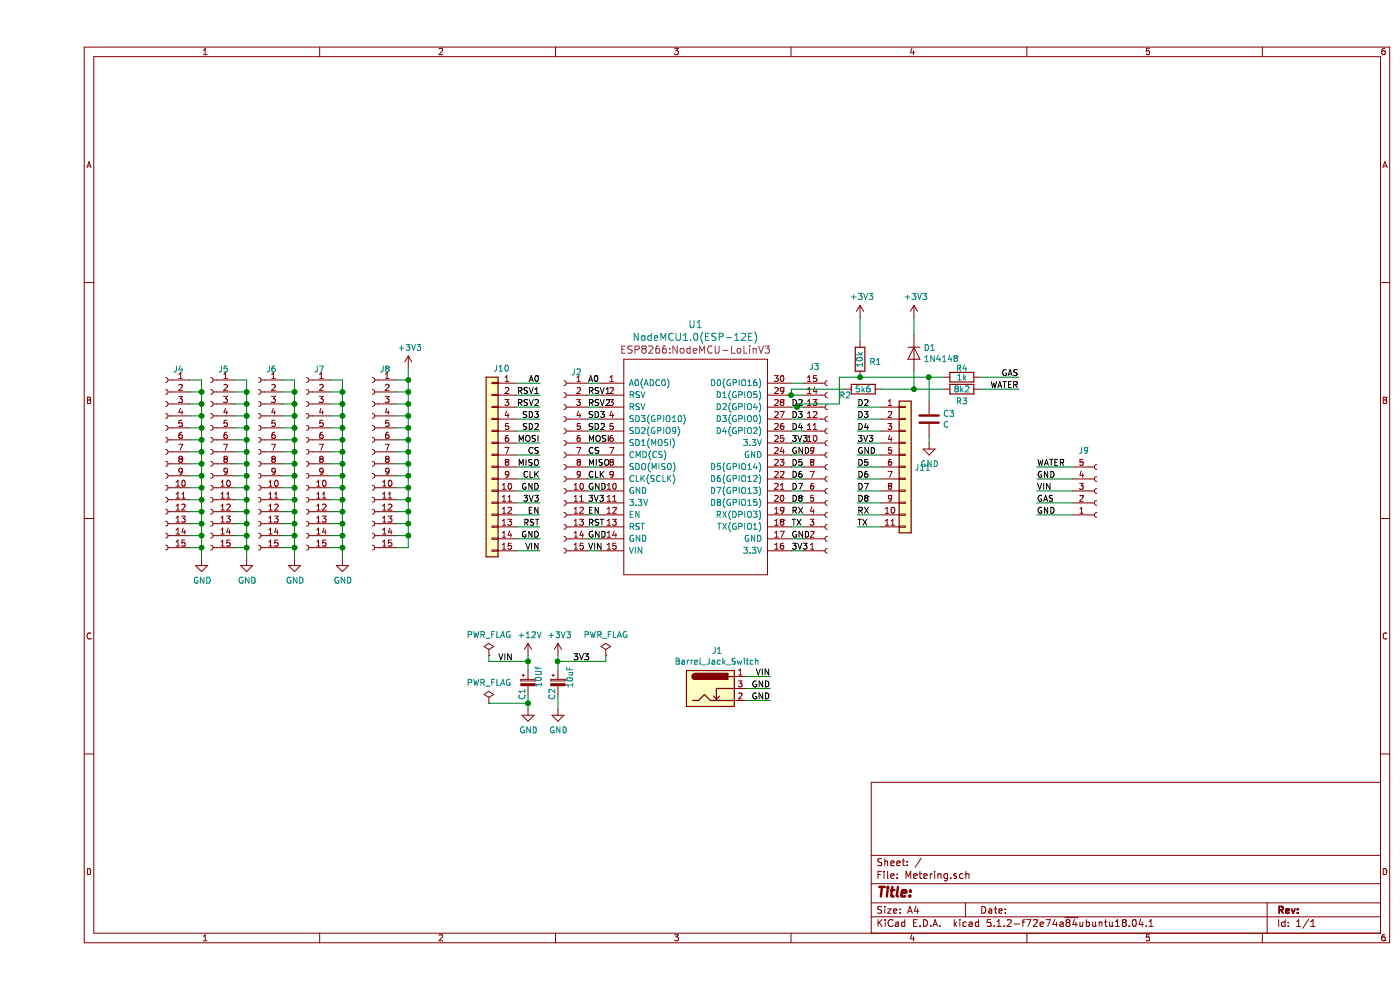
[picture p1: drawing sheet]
EESchema Schematic File Version 4
LIBS:Metering-cache
EELAYER 26 0
EELAYER END
$Descr A4 11693 8268
encoding utf-8
Sheet 1 1
Title ""
Date ""
Rev ""
Comp ""
Comment1 ""
Comment2 ""
Comment3 ""
Comment4 ""
$EndDescr
$Comp
L Metering-rescue:NodeMCU1.0(ESP-12E)-ESP8266 U1
U 1 1
P 5500 3900
F 0 "U1" H 5500 5093 60  0000 C CNN
F 1 "NodeMCU1.0(ESP-12E)" H 5500 4987 60  0000 C CNN
F 2 "ESP8266:NodeMCU-LoLinV3" H 5500 4881 60  0000 C CNN
F 3 "" H 4900 3050 60  0000 C CNN
	1    5500 3900
	1    0    0    -1  
$EndComp
$Comp
L Device:R R2
U 1 1
P 6900 3250
F 0 "R2" V 6950 3100 50  0000 C CNN
F 1 "5k6" V 6900 3250 50  0000 C CNN
F 2 "w_pth_resistors:RC03" V 6830 3250 50  0001 C CNN
F 3 "~" H 6900 3250 50  0001 C CNN
	1    6900 3250
	0    1    1    0   
$EndComp
$Comp
L Device:R R1
U 1 1
P 6875 3000
F 0 "R1" H 6800 3025 50  0000 R CNN
F 1 "10k" V 6875 3075 50  0000 R CNN
F 2 "w_pth_resistors:RC03" V 6805 3000 50  0001 C CNN
F 3 "~" H 6875 3000 50  0001 C CNN
	1    6875 3000
	-1   0    0    1   
$EndComp
$Comp
L power:+3V3 #PWR0101
U 1 1
P 6875 2650
F 0 "#PWR0101" H 6875 2500 50  0001 C CNN
F 1 "+3V3" H 6890 2823 50  0000 C CNN
F 2 "" H 6875 2650 50  0001 C CNN
F 3 "" H 6875 2650 50  0001 C CNN
	1    6875 2650
	1    0    0    -1  
$EndComp
Wire Wire Line
	6875 2850 6875 2650
$Comp
L Diode:1N4148 D1
U 1 1
P 7325 2950
F 0 "D1" V 7279 3029 50  0000 L CNN
F 1 "1N4148" V 7370 3029 50  0000 L CNN
F 2 "Diode_THT:D_DO-35_SOD27_P7.62mm_Horizontal" H 7325 2775 50  0001 C CNN
F 3 "http://www.nxp.com/documents/data_sheet/1N4148_1N4448.pdf" H 7325 2950 50  0001 C CNN
	1    7325 2950
	0    1    1    0   
$EndComp
Wire Wire Line
	7050 3250 7325 3250
Wire Wire Line
	7325 3100 7325 3250
$Comp
L power:+3V3 #PWR0102
U 1 1
P 7325 2650
F 0 "#PWR0102" H 7325 2500 50  0001 C CNN
F 1 "+3V3" H 7340 2823 50  0000 C CNN
F 2 "" H 7325 2650 50  0001 C CNN
F 3 "" H 7325 2650 50  0001 C CNN
	1    7325 2650
	1    0    0    -1  
$EndComp
Wire Wire Line
	7325 2650 7325 2800
Text Label 8200 3150 2    50   ~ 0
GAS
Text Label 8200 3250 2    50   ~ 0
WATER
$Comp
L Connector:Barrel_Jack_Switch J1
U 1 1
P 5625 5750
F 0 "J1" H 5680 6067 50  0000 C CNN
F 1 "Barrel_Jack_Switch" H 5680 5976 50  0000 C CNN
F 2 "w_conn_misc:dc_socket" H 5675 5710 50  0001 C CNN
F 3 "~" H 5675 5710 50  0001 C CNN
	1    5625 5750
	1    0    0    -1  
$EndComp
$Comp
L Connector:Conn_01x15_Female J3
U 1 1
P 6600 3900
F 0 "J3" H 6493 3067 50  0000 C CNN
F 1 "Conn_01x15_Female" V 6493 3066 50  0001 C CNN
F 2 "Connector_PinHeader_2.54mm:PinHeader_1x15_P2.54mm_Vertical" H 6600 3900 50  0001 C CNN
F 3 "~" H 6600 3900 50  0001 C CNN
	1    6600 3900
	1    0    0    1   
$EndComp
Wire Wire Line
	6300 3200 6400 3200
Wire Wire Line
	6300 3500 6400 3500
Wire Wire Line
	6300 3600 6400 3600
Wire Wire Line
	6300 3300 6300 3250
Connection ~ 6300 3300
Wire Wire Line
	6300 3300 6400 3300
Wire Wire Line
	6300 3700 6400 3700
Wire Wire Line
	6300 3800 6400 3800
Wire Wire Line
	6300 3900 6400 3900
Wire Wire Line
	6300 4000 6400 4000
Wire Wire Line
	6300 4100 6400 4100
Wire Wire Line
	6300 4200 6400 4200
Wire Wire Line
	6300 4300 6400 4300
Wire Wire Line
	6300 4400 6400 4400
Wire Wire Line
	6300 4500 6400 4500
Wire Wire Line
	6300 4600 6400 4600
$Comp
L Connector:Conn_01x15_Female J2
U 1 1
P 4400 3900
F 0 "J2" H 4294 4693 50  0000 C CNN
F 1 "Conn_01x15_Female" V 4294 4694 50  0001 C CNN
F 2 "Connector_PinHeader_2.54mm:PinHeader_1x15_P2.54mm_Vertical" H 4400 3900 50  0001 C CNN
F 3 "~" H 4400 3900 50  0001 C CNN
	1    4400 3900
	-1   0    0    -1  
$EndComp
Wire Wire Line
	4600 3200 4700 3200
Wire Wire Line
	4700 3300 4600 3300
Wire Wire Line
	4600 3400 4700 3400
Wire Wire Line
	4700 3500 4600 3500
Wire Wire Line
	4600 3600 4700 3600
Wire Wire Line
	4700 3700 4600 3700
Wire Wire Line
	4600 3800 4700 3800
Wire Wire Line
	4700 3900 4600 3900
Wire Wire Line
	4600 4000 4700 4000
Wire Wire Line
	4700 4100 4600 4100
Wire Wire Line
	4600 4200 4700 4200
Wire Wire Line
	4700 4300 4600 4300
Wire Wire Line
	4600 4400 4700 4400
Wire Wire Line
	4700 4500 4600 4500
Wire Wire Line
	4600 4600 4700 4600
$Comp
L Connector:Conn_01x15_Female J7
U 1 1
P 2250 3875
F 0 "J7" H 2144 4668 50  0000 C CNN
F 1 "Conn_01x15_Female" V 2144 4669 50  0001 C CNN
F 2 "Connector_PinHeader_2.54mm:PinHeader_1x15_P2.54mm_Vertical" H 2250 3875 50  0001 C CNN
F 3 "~" H 2250 3875 50  0001 C CNN
	1    2250 3875
	-1   0    0    -1  
$EndComp
$Comp
L Connector:Conn_01x15_Female J8
U 1 1
P 2800 3875
F 0 "J8" H 2694 4668 50  0000 C CNN
F 1 "Conn_01x15_Female" V 2694 4669 50  0001 C CNN
F 2 "Connector_PinHeader_2.54mm:PinHeader_1x15_P2.54mm_Vertical" H 2800 3875 50  0001 C CNN
F 3 "~" H 2800 3875 50  0001 C CNN
	1    2800 3875
	-1   0    0    -1  
$EndComp
Wire Wire Line
	2450 3175 2550 3175
Wire Wire Line
	2550 3175 2550 3275
Wire Wire Line
	2450 3275 2550 3275
Connection ~ 2550 3275
Wire Wire Line
	2550 3275 2550 3375
Wire Wire Line
	2450 3375 2550 3375
Connection ~ 2550 3375
Wire Wire Line
	2550 3375 2550 3475
Wire Wire Line
	2450 3475 2550 3475
Connection ~ 2550 3475
Wire Wire Line
	2550 3475 2550 3575
Wire Wire Line
	2450 3575 2550 3575
Connection ~ 2550 3575
Wire Wire Line
	2550 3575 2550 3675
Wire Wire Line
	2450 3675 2550 3675
Connection ~ 2550 3675
Wire Wire Line
	2550 3675 2550 3775
Wire Wire Line
	2450 3775 2550 3775
Connection ~ 2550 3775
Wire Wire Line
	2550 3775 2550 3875
Wire Wire Line
	2450 3875 2550 3875
Connection ~ 2550 3875
Wire Wire Line
	2550 3875 2550 3975
Wire Wire Line
	2450 3975 2550 3975
Connection ~ 2550 3975
Wire Wire Line
	2550 3975 2550 4075
Wire Wire Line
	2450 4075 2550 4075
Connection ~ 2550 4075
Wire Wire Line
	2550 4075 2550 4175
Wire Wire Line
	2450 4175 2550 4175
Connection ~ 2550 4175
Wire Wire Line
	2550 4175 2550 4275
Wire Wire Line
	2450 4275 2550 4275
Connection ~ 2550 4275
Wire Wire Line
	2550 4275 2550 4375
Wire Wire Line
	2450 4375 2550 4375
Connection ~ 2550 4375
Wire Wire Line
	2550 4375 2550 4475
Wire Wire Line
	2450 4475 2550 4475
Connection ~ 2550 4475
Wire Wire Line
	2450 4575 2550 4575
Wire Wire Line
	2550 4475 2550 4575
Connection ~ 2550 4575
Wire Wire Line
	2550 4575 2550 4675
Wire Wire Line
	3000 4575 3100 4575
Wire Wire Line
	3100 4575 3100 4475
$Comp
L power:+3V3 #PWR0103
U 1 1
P 3100 3075
F 0 "#PWR0103" H 3100 2925 50  0001 C CNN
F 1 "+3V3" H 3115 3248 50  0000 C CNN
F 2 "" H 3100 3075 50  0001 C CNN
F 3 "" H 3100 3075 50  0001 C CNN
	1    3100 3075
	1    0    0    -1  
$EndComp
$Comp
L power:GND #PWR0104
U 1 1
P 2550 4675
F 0 "#PWR0104" H 2550 4425 50  0001 C CNN
F 1 "GND" H 2555 4502 50  0000 C CNN
F 2 "" H 2550 4675 50  0001 C CNN
F 3 "" H 2550 4675 50  0001 C CNN
	1    2550 4675
	1    0    0    -1  
$EndComp
Wire Wire Line
	3000 4475 3100 4475
Connection ~ 3100 4475
Wire Wire Line
	3100 4475 3100 4375
Wire Wire Line
	3000 4375 3100 4375
Connection ~ 3100 4375
Wire Wire Line
	3100 4375 3100 4275
Wire Wire Line
	3000 4275 3100 4275
Connection ~ 3100 4275
Wire Wire Line
	3100 4275 3100 4175
Wire Wire Line
	3000 4175 3100 4175
Connection ~ 3100 4175
Wire Wire Line
	3100 4175 3100 4075
Wire Wire Line
	3000 4075 3100 4075
Connection ~ 3100 4075
Wire Wire Line
	3100 4075 3100 3975
Wire Wire Line
	3000 3975 3100 3975
Connection ~ 3100 3975
Wire Wire Line
	3100 3975 3100 3875
Wire Wire Line
	3000 3875 3100 3875
Connection ~ 3100 3875
Wire Wire Line
	3100 3875 3100 3775
Wire Wire Line
	3000 3775 3100 3775
Connection ~ 3100 3775
Wire Wire Line
	3100 3775 3100 3675
Wire Wire Line
	3000 3675 3100 3675
Connection ~ 3100 3675
Wire Wire Line
	3100 3675 3100 3575
Wire Wire Line
	3000 3575 3100 3575
Connection ~ 3100 3575
Wire Wire Line
	3100 3575 3100 3475
Wire Wire Line
	3000 3475 3100 3475
Connection ~ 3100 3475
Wire Wire Line
	3100 3475 3100 3375
Wire Wire Line
	3000 3375 3100 3375
Connection ~ 3100 3375
Wire Wire Line
	3100 3375 3100 3275
Wire Wire Line
	3000 3275 3100 3275
Connection ~ 3100 3275
Wire Wire Line
	3100 3275 3100 3175
Wire Wire Line
	3000 3175 3100 3175
Connection ~ 3100 3175
Wire Wire Line
	3100 3175 3100 3075
$Comp
L Connector:Conn_01x15_Female J6
U 1 1
P 1850 3875
F 0 "J6" H 1744 4668 50  0000 C CNN
F 1 "Conn_01x15_Female" V 1744 4669 50  0001 C CNN
F 2 "Connector_PinHeader_2.54mm:PinHeader_1x15_P2.54mm_Vertical" H 1850 3875 50  0001 C CNN
F 3 "~" H 1850 3875 50  0001 C CNN
	1    1850 3875
	-1   0    0    -1  
$EndComp
Wire Wire Line
	2050 3175 2150 3175
Wire Wire Line
	2150 3175 2150 3275
Wire Wire Line
	2050 3275 2150 3275
Connection ~ 2150 3275
Wire Wire Line
	2150 3275 2150 3375
Wire Wire Line
	2050 3375 2150 3375
Connection ~ 2150 3375
Wire Wire Line
	2150 3375 2150 3475
Wire Wire Line
	2050 3475 2150 3475
Connection ~ 2150 3475
Wire Wire Line
	2150 3475 2150 3575
Wire Wire Line
	2050 3575 2150 3575
Connection ~ 2150 3575
Wire Wire Line
	2150 3575 2150 3675
Wire Wire Line
	2050 3675 2150 3675
Connection ~ 2150 3675
Wire Wire Line
	2150 3675 2150 3775
Wire Wire Line
	2050 3775 2150 3775
Connection ~ 2150 3775
Wire Wire Line
	2150 3775 2150 3875
Wire Wire Line
	2050 3875 2150 3875
Connection ~ 2150 3875
Wire Wire Line
	2150 3875 2150 3975
Wire Wire Line
	2050 3975 2150 3975
Connection ~ 2150 3975
Wire Wire Line
	2150 3975 2150 4075
Wire Wire Line
	2050 4075 2150 4075
Connection ~ 2150 4075
Wire Wire Line
	2150 4075 2150 4175
Wire Wire Line
	2050 4175 2150 4175
Connection ~ 2150 4175
Wire Wire Line
	2150 4175 2150 4275
Wire Wire Line
	2050 4275 2150 4275
Connection ~ 2150 4275
Wire Wire Line
	2150 4275 2150 4375
Wire Wire Line
	2050 4375 2150 4375
Connection ~ 2150 4375
Wire Wire Line
	2150 4375 2150 4475
Wire Wire Line
	2050 4475 2150 4475
Connection ~ 2150 4475
Wire Wire Line
	2050 4575 2150 4575
Wire Wire Line
	2150 4475 2150 4575
Connection ~ 2150 4575
Wire Wire Line
	2150 4575 2150 4675
$Comp
L power:GND #PWR0105
U 1 1
P 2150 4675
F 0 "#PWR0105" H 2150 4425 50  0001 C CNN
F 1 "GND" H 2155 4502 50  0000 C CNN
F 2 "" H 2150 4675 50  0001 C CNN
F 3 "" H 2150 4675 50  0001 C CNN
	1    2150 4675
	1    0    0    -1  
$EndComp
$Comp
L Connector:Conn_01x15_Female J5
U 1 1
P 1450 3875
F 0 "J5" H 1344 4668 50  0000 C CNN
F 1 "Conn_01x15_Female" V 1344 4669 50  0001 C CNN
F 2 "Connector_PinHeader_2.54mm:PinHeader_1x15_P2.54mm_Vertical" H 1450 3875 50  0001 C CNN
F 3 "~" H 1450 3875 50  0001 C CNN
	1    1450 3875
	-1   0    0    -1  
$EndComp
Wire Wire Line
	1650 3175 1750 3175
Wire Wire Line
	1750 3175 1750 3275
Wire Wire Line
	1650 3275 1750 3275
Connection ~ 1750 3275
Wire Wire Line
	1750 3275 1750 3375
Wire Wire Line
	1650 3375 1750 3375
Connection ~ 1750 3375
Wire Wire Line
	1750 3375 1750 3475
Wire Wire Line
	1650 3475 1750 3475
Connection ~ 1750 3475
Wire Wire Line
	1750 3475 1750 3575
Wire Wire Line
	1650 3575 1750 3575
Connection ~ 1750 3575
Wire Wire Line
	1750 3575 1750 3675
Wire Wire Line
	1650 3675 1750 3675
Connection ~ 1750 3675
Wire Wire Line
	1750 3675 1750 3775
Wire Wire Line
	1650 3775 1750 3775
Connection ~ 1750 3775
Wire Wire Line
	1750 3775 1750 3875
Wire Wire Line
	1650 3875 1750 3875
Connection ~ 1750 3875
Wire Wire Line
	1750 3875 1750 3975
Wire Wire Line
	1650 3975 1750 3975
Connection ~ 1750 3975
Wire Wire Line
	1750 3975 1750 4075
Wire Wire Line
	1650 4075 1750 4075
Connection ~ 1750 4075
Wire Wire Line
	1750 4075 1750 4175
Wire Wire Line
	1650 4175 1750 4175
Connection ~ 1750 4175
Wire Wire Line
	1750 4175 1750 4275
Wire Wire Line
	1650 4275 1750 4275
Connection ~ 1750 4275
Wire Wire Line
	1750 4275 1750 4375
Wire Wire Line
	1650 4375 1750 4375
Connection ~ 1750 4375
Wire Wire Line
	1750 4375 1750 4475
Wire Wire Line
	1650 4475 1750 4475
Connection ~ 1750 4475
Wire Wire Line
	1650 4575 1750 4575
Wire Wire Line
	1750 4475 1750 4575
Connection ~ 1750 4575
Wire Wire Line
	1750 4575 1750 4675
$Comp
L power:GND #PWR0107
U 1 1
P 1750 4675
F 0 "#PWR0107" H 1750 4425 50  0001 C CNN
F 1 "GND" H 1755 4502 50  0000 C CNN
F 2 "" H 1750 4675 50  0001 C CNN
F 3 "" H 1750 4675 50  0001 C CNN
	1    1750 4675
	1    0    0    -1  
$EndComp
$Comp
L Connector:Conn_01x15_Female J4
U 1 1
P 1075 3875
F 0 "J4" H 969 4668 50  0000 C CNN
F 1 "Conn_01x15_Female" V 969 4669 50  0001 C CNN
F 2 "Connector_PinHeader_2.54mm:PinHeader_1x15_P2.54mm_Vertical" H 1075 3875 50  0001 C CNN
F 3 "~" H 1075 3875 50  0001 C CNN
	1    1075 3875
	-1   0    0    -1  
$EndComp
Wire Wire Line
	1275 3175 1375 3175
Wire Wire Line
	1375 3175 1375 3275
Wire Wire Line
	1275 3275 1375 3275
Connection ~ 1375 3275
Wire Wire Line
	1375 3275 1375 3375
Wire Wire Line
	1275 3375 1375 3375
Connection ~ 1375 3375
Wire Wire Line
	1375 3375 1375 3475
Wire Wire Line
	1275 3475 1375 3475
Connection ~ 1375 3475
Wire Wire Line
	1375 3475 1375 3575
Wire Wire Line
	1275 3575 1375 3575
Connection ~ 1375 3575
Wire Wire Line
	1375 3575 1375 3675
Wire Wire Line
	1275 3675 1375 3675
Connection ~ 1375 3675
Wire Wire Line
	1375 3675 1375 3775
Wire Wire Line
	1275 3775 1375 3775
Connection ~ 1375 3775
Wire Wire Line
	1375 3775 1375 3875
Wire Wire Line
	1275 3875 1375 3875
Connection ~ 1375 3875
Wire Wire Line
	1375 3875 1375 3975
Wire Wire Line
	1275 3975 1375 3975
Connection ~ 1375 3975
Wire Wire Line
	1375 3975 1375 4075
Wire Wire Line
	1275 4075 1375 4075
Connection ~ 1375 4075
Wire Wire Line
	1375 4075 1375 4175
Wire Wire Line
	1275 4175 1375 4175
Connection ~ 1375 4175
Wire Wire Line
	1375 4175 1375 4275
Wire Wire Line
	1275 4275 1375 4275
Connection ~ 1375 4275
Wire Wire Line
	1375 4275 1375 4375
Wire Wire Line
	1275 4375 1375 4375
Connection ~ 1375 4375
Wire Wire Line
	1375 4375 1375 4475
Wire Wire Line
	1275 4475 1375 4475
Connection ~ 1375 4475
Wire Wire Line
	1275 4575 1375 4575
Wire Wire Line
	1375 4475 1375 4575
Connection ~ 1375 4575
Wire Wire Line
	1375 4575 1375 4675
$Comp
L power:GND #PWR0108
U 1 1
P 1375 4675
F 0 "#PWR0108" H 1375 4425 50  0001 C CNN
F 1 "GND" H 1380 4502 50  0000 C CNN
F 2 "" H 1375 4675 50  0001 C CNN
F 3 "" H 1375 4675 50  0001 C CNN
	1    1375 4675
	1    0    0    -1  
$EndComp
Text Label 4600 4200 0    50   ~ 0
3V3
Text Label 4600 4600 0    50   ~ 0
VIN
Text Label 4600 4500 0    50   ~ 0
GND
Text Label 6300 4500 0    50   ~ 0
GND
Text Label 6300 4600 0    50   ~ 0
3V3
Text Label 6300 3700 0    50   ~ 0
3V3
Text Label 6300 3800 0    50   ~ 0
GND
Text Label 4600 4100 0    50   ~ 0
GND
Wire Wire Line
	5925 5650 6125 5650
Wire Wire Line
	5925 5750 6125 5750
Wire Wire Line
	5925 5850 6125 5850
Text Label 6125 5850 2    50   ~ 0
GND
Text Label 6125 5750 2    50   ~ 0
GND
Text Label 6125 5650 2    50   ~ 0
VIN
$Comp
L Device:CP_Small C2
U 1 1
P 4350 5700
F 0 "C2" V 4300 5550 50  0000 L CNN
F 1 "10uF" V 4450 5650 50  0000 L CNN
F 2 "w_capacitors:CP_5x7mm" H 4350 5700 50  0001 C CNN
F 3 "~" H 4350 5700 50  0001 C CNN
	1    4350 5700
	1    0    0    -1  
$EndComp
$Comp
L Device:CP_Small C1
U 1 1
P 4100 5700
F 0 "C1" V 4050 5550 50  0000 L CNN
F 1 "10Uf" V 4188 5655 50  0000 L CNN
F 2 "w_capacitors:CP_5x7mm" H 4100 5700 50  0001 C CNN
F 3 "~" H 4100 5700 50  0001 C CNN
	1    4100 5700
	1    0    0    -1  
$EndComp
Wire Wire Line
	4100 5800 4100 5875
Wire Wire Line
	4350 5800 4350 5925
$Comp
L power:GND #PWR0106
U 1 1
P 4100 5925
F 0 "#PWR0106" H 4100 5675 50  0001 C CNN
F 1 "GND" H 4105 5752 50  0000 C CNN
F 2 "" H 4100 5925 50  0001 C CNN
F 3 "" H 4100 5925 50  0001 C CNN
	1    4100 5925
	1    0    0    -1  
$EndComp
$Comp
L power:GND #PWR0109
U 1 1
P 4350 5925
F 0 "#PWR0109" H 4350 5675 50  0001 C CNN
F 1 "GND" H 4355 5752 50  0000 C CNN
F 2 "" H 4350 5925 50  0001 C CNN
F 3 "" H 4350 5925 50  0001 C CNN
	1    4350 5925
	1    0    0    -1  
$EndComp
$Comp
L power:+12V #PWR0110
U 1 1
P 4100 5475
F 0 "#PWR0110" H 4100 5325 50  0001 C CNN
F 1 "+12V" H 4115 5648 50  0000 C CNN
F 2 "" H 4100 5475 50  0001 C CNN
F 3 "" H 4100 5475 50  0001 C CNN
	1    4100 5475
	1    0    0    -1  
$EndComp
$Comp
L power:+3V3 #PWR0111
U 1 1
P 4350 5475
F 0 "#PWR0111" H 4350 5325 50  0001 C CNN
F 1 "+3V3" H 4365 5648 50  0000 C CNN
F 2 "" H 4350 5475 50  0001 C CNN
F 3 "" H 4350 5475 50  0001 C CNN
	1    4350 5475
	1    0    0    -1  
$EndComp
Wire Wire Line
	4100 5475 4100 5525
Wire Wire Line
	4350 5475 4350 5525
$Comp
L power:PWR_FLAG #FLG0101
U 1 1
P 3775 5475
F 0 "#FLG0101" H 3775 5550 50  0001 C CNN
F 1 "PWR_FLAG" H 3775 5649 50  0000 C CNN
F 2 "" H 3775 5475 50  0001 C CNN
F 3 "~" H 3775 5475 50  0001 C CNN
	1    3775 5475
	1    0    0    -1  
$EndComp
$Comp
L power:PWR_FLAG #FLG0102
U 1 1
P 3775 5875
F 0 "#FLG0102" H 3775 5950 50  0001 C CNN
F 1 "PWR_FLAG" H 3775 6049 50  0000 C CNN
F 2 "" H 3775 5875 50  0001 C CNN
F 3 "~" H 3775 5875 50  0001 C CNN
	1    3775 5875
	1    0    0    -1  
$EndComp
Wire Wire Line
	4100 5525 3775 5525
Wire Wire Line
	3775 5525 3775 5475
Connection ~ 4100 5525
Wire Wire Line
	4100 5525 4100 5600
Wire Wire Line
	4100 5875 3775 5875
Connection ~ 4100 5875
Wire Wire Line
	4100 5875 4100 5925
$Comp
L power:PWR_FLAG #FLG0103
U 1 1
P 4750 5475
F 0 "#FLG0103" H 4750 5550 50  0001 C CNN
F 1 "PWR_FLAG" H 4750 5649 50  0000 C CNN
F 2 "" H 4750 5475 50  0001 C CNN
F 3 "~" H 4750 5475 50  0001 C CNN
	1    4750 5475
	1    0    0    -1  
$EndComp
Wire Wire Line
	4750 5475 4750 5525
Wire Wire Line
	4750 5525 4350 5525
Connection ~ 4350 5525
Wire Wire Line
	4350 5525 4350 5600
Connection ~ 7325 3250
$Comp
L Device:R R3
U 1 1
P 7725 3250
F 0 "R3" V 7825 3250 50  0000 C CNN
F 1 "8k2" V 7725 3250 50  0000 C CNN
F 2 "w_pth_resistors:RC03" V 7655 3250 50  0001 C CNN
F 3 "~" H 7725 3250 50  0001 C CNN
	1    7725 3250
	0    1    1    0   
$EndComp
Wire Wire Line
	7575 3250 7325 3250
$Comp
L Connector:Conn_01x05_Female J9
U 1 1
P 8850 4100
F 0 "J9" H 8743 3767 50  0000 C CNN
F 1 "Conn_01x05_Female" V 8877 4035 50  0001 L CNN
F 2 "w_conn_mkds:mkds_1,5-5" H 8850 4100 50  0001 C CNN
F 3 "~" H 8850 4100 50  0001 C CNN
	1    8850 4100
	1    0    0    1   
$EndComp
Wire Wire Line
	8650 3900 8350 3900
Wire Wire Line
	8650 4000 8350 4000
Wire Wire Line
	8650 4100 8350 4100
Wire Wire Line
	8650 4200 8350 4200
Wire Wire Line
	8650 4300 8350 4300
Text Label 8350 3900 0    50   ~ 0
WATER
Text Label 8350 4300 0    50   ~ 0
GND
Text Label 8350 4100 0    50   ~ 0
VIN
Text Label 8350 4000 0    50   ~ 0
GND
Text Label 8350 4200 0    50   ~ 0
GAS
Text Label 6300 3900 0    50   ~ 0
D5
Text Label 6300 4000 0    50   ~ 0
D6
Text Label 6300 4100 0    50   ~ 0
D7
Text Label 6300 4200 0    50   ~ 0
D8
Text Label 6300 4300 0    50   ~ 0
RX
Text Label 6300 4400 0    50   ~ 0
TX
Wire Wire Line
	7050 3900 6850 3900
Wire Wire Line
	7050 4000 6850 4000
Wire Wire Line
	7050 4100 6850 4100
Wire Wire Line
	6850 4200 7050 4200
Wire Wire Line
	7050 4300 6850 4300
Wire Wire Line
	6850 4400 7050 4400
Text Label 6850 3900 0    50   ~ 0
D5
Text Label 6850 4000 0    50   ~ 0
D6
Text Label 6850 4100 0    50   ~ 0
D7
Text Label 6850 4200 0    50   ~ 0
D8
Text Label 6850 4300 0    50   ~ 0
RX
Text Label 6850 4400 0    50   ~ 0
TX
Wire Wire Line
	7050 3800 6850 3800
Wire Wire Line
	7050 3700 6850 3700
Wire Wire Line
	6850 3600 7050 3600
Wire Wire Line
	6850 3500 7050 3500
Text Label 6850 3700 0    50   ~ 0
3V3
Text Label 6850 3800 0    50   ~ 0
GND
Text Label 6300 3500 0    50   ~ 0
D3
Text Label 6300 3600 0    50   ~ 0
D4
Wire Wire Line
	6300 3400 6350 3400
Wire Wire Line
	6300 3250 6750 3250
Text Label 6300 3400 0    50   ~ 0
D2
Wire Wire Line
	6850 3400 7050 3400
Text Label 6850 3600 0    50   ~ 0
D4
Text Label 6850 3500 0    50   ~ 0
D3
Text Label 6850 3400 0    50   ~ 0
D2
Text Label 4600 3200 0    50   ~ 0
A0
Text Label 4600 3300 0    50   ~ 0
RSV1
Text Label 4600 3400 0    50   ~ 0
RSV2
Text Label 4600 3500 0    50   ~ 0
SD3
Text Label 4600 3600 0    50   ~ 0
SD2
Text Label 4600 3700 0    50   ~ 0
MOSI
Text Label 4600 3800 0    50   ~ 0
CS
Text Label 4600 3900 0    50   ~ 0
MISO
Text Label 4600 4000 0    50   ~ 0
CLK
Text Label 4600 4300 0    50   ~ 0
EN
Text Label 4600 4400 0    50   ~ 0
RST
$Comp
L Connector_Generic:Conn_01x15 J10
U 1 1
P 3800 3900
F 0 "J10" H 3720 4725 50  0000 C CNN
F 1 "Conn_01x15" V 3720 4726 50  0001 C CNN
F 2 "Connector_PinHeader_2.54mm:PinHeader_1x15_P2.54mm_Vertical" H 3800 3900 50  0001 C CNN
F 3 "~" H 3800 3900 50  0001 C CNN
	1    3800 3900
	-1   0    0    -1  
$EndComp
$Comp
L Connector_Generic:Conn_01x11 J11
U 1 1
P 7250 3900
F 0 "J11" H 7330 3896 50  0000 L CNN
F 1 "Conn_01x11" V 7330 3851 50  0001 L CNN
F 2 "Connector_PinHeader_2.54mm:PinHeader_1x11_P2.54mm_Vertical" H 7250 3900 50  0001 C CNN
F 3 "~" H 7250 3900 50  0001 C CNN
	1    7250 3900
	1    0    0    -1  
$EndComp
Wire Wire Line
	4000 3200 4200 3200
Wire Wire Line
	4000 3300 4200 3300
Wire Wire Line
	4000 3400 4200 3400
Wire Wire Line
	4000 3500 4200 3500
Wire Wire Line
	4000 3600 4200 3600
Wire Wire Line
	4000 3700 4200 3700
Wire Wire Line
	4000 3800 4200 3800
Wire Wire Line
	4000 3900 4200 3900
Wire Wire Line
	4000 4000 4200 4000
Wire Wire Line
	4000 4100 4200 4100
Wire Wire Line
	4000 4200 4200 4200
Wire Wire Line
	4000 4300 4200 4300
Wire Wire Line
	4000 4400 4200 4400
Wire Wire Line
	4000 4500 4200 4500
Wire Wire Line
	4000 4600 4200 4600
Text Label 4200 4600 2    50   ~ 0
VIN
Text Label 4200 4500 2    50   ~ 0
GND
Text Label 4200 4400 2    50   ~ 0
RST
Text Label 4200 4300 2    50   ~ 0
EN
Text Label 4200 4200 2    50   ~ 0
3V3
Text Label 4200 4100 2    50   ~ 0
GND
Text Label 4200 4000 2    50   ~ 0
CLK
Text Label 4200 3900 2    50   ~ 0
MISO
Text Label 4200 3800 2    50   ~ 0
CS
Text Label 4200 3700 2    50   ~ 0
MOSI
Text Label 4200 3600 2    50   ~ 0
SD2
Text Label 4200 3500 2    50   ~ 0
SD3
Text Label 4200 3400 2    50   ~ 0
RSV2
Text Label 4200 3300 2    50   ~ 0
RSV1
Text Label 4200 3200 2    50   ~ 0
A0
Text Label 3850 5525 0    50   ~ 0
VIN
Text Label 4475 5525 0    50   ~ 0
3V3
$Comp
L Device:R R4
U 1 1
P 7725 3150
F 0 "R4" V 7650 3150 50  0000 C CNN
F 1 "1k" V 7725 3150 50  0000 C CNN
F 2 "w_pth_resistors:RC03" V 7655 3150 50  0001 C CNN
F 3 "~" H 7725 3150 50  0001 C CNN
	1    7725 3150
	0    1    1    0   
$EndComp
Wire Wire Line
	6875 3150 7450 3150
$Comp
L Device:C C3
U 1 1
P 7450 3500
F 0 "C3" H 7565 3546 50  0000 L CNN
F 1 "C" H 7565 3455 50  0000 L CNN
F 2 "Capacitor_THT:C_Disc_D3.0mm_W2.0mm_P2.50mm" H 7488 3350 50  0001 C CNN
F 3 "~" H 7450 3500 50  0001 C CNN
	1    7450 3500
	1    0    0    -1  
$EndComp
Wire Wire Line
	7875 3150 8200 3150
Wire Wire Line
	7875 3250 8200 3250
Wire Wire Line
	7450 3150 7450 3350
Connection ~ 7450 3150
Wire Wire Line
	7450 3150 7575 3150
$Comp
L power:GND #PWR0112
U 1 1
P 7450 3700
F 0 "#PWR0112" H 7450 3450 50  0001 C CNN
F 1 "GND" H 7455 3527 50  0000 C CNN
F 2 "" H 7450 3700 50  0001 C CNN
F 3 "" H 7450 3700 50  0001 C CNN
	1    7450 3700
	1    0    0    -1  
$EndComp
Wire Wire Line
	7450 3650 7450 3700
Wire Wire Line
	6875 3150 6700 3150
Connection ~ 6875 3150
Wire Wire Line
	6700 3150 6700 3375
Wire Wire Line
	6700 3375 6350 3375
Wire Wire Line
	6350 3375 6350 3400
Connection ~ 6350 3400
Wire Wire Line
	6350 3400 6400 3400
$EndSCHEMATC
